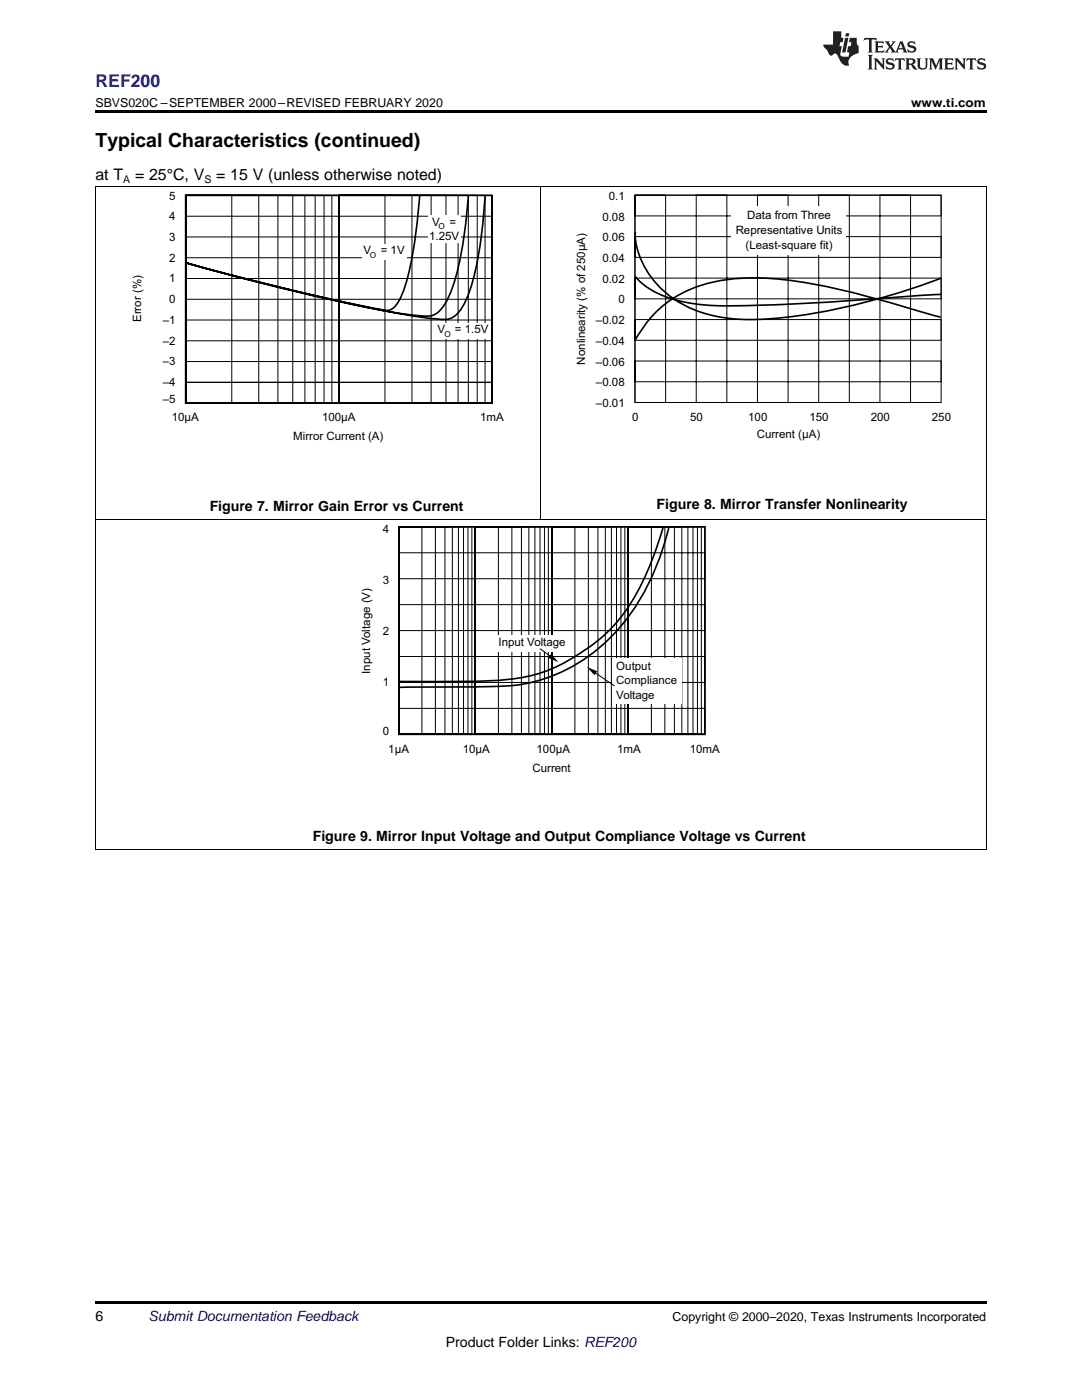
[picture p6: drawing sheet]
<svg xmlns="http://www.w3.org/2000/svg" width="216mm" height="279mm" viewBox="0 0 216 279" stroke-linecap="round" stroke-linejoin="round" font-family="sans-serif">
<path d="M110 130.5l1.4 1.6-2-.8zM117.1 133.1l2.1 .9-.6 .8zM19 169.5l.2 .1zM196.7 169.5l.1 .1zM19 259.7h177.8v.5h-177.8z" fill="#000"/>
<g fill="none" stroke="#000" stroke-width=".2">
<path d="M19.1 103.7v65.9M79.6 105.1h15.3v41.4h-15.3zM79.6 105.1h4.6v41.4h-4.6zM79.6 105.1h7.3v41.4h-7.3zM79.6 105.1h9.2v41.4h-9.2zM79.6 105.1h10.7v41.4h-10.7zM79.6 105.1h11.9v41.4h-11.9zM79.6 105.1h12.9v41.4h-12.9zM79.6 105.1h13.8v41.4h-13.8zM79.6 105.1h14.6v41.4h-14.6zM79.6 110.3h61v5.2h-61zM94.9 105.1h15.2v41.4h-15.2z"/>
<path d="M94.9 105.1h4.5v41.4h-4.5zM94.9 105.1h7.2v41.4h-7.2zM94.9 105.1h9.1v41.4h-9.1zM94.9 105.1h10.6v41.4h-10.6zM94.9 105.1h11.8v41.4h-11.8zM94.9 105.1h12.9v41.4h-12.9zM94.9 105.1h13.7v41.4h-13.7zM94.9 105.1h14.5v41.4h-14.5zM110.1 105.1h15.3v41.4h-15.3zM110.1 105.1h4.6v41.4h-4.6zM110.1 105.1h7.3v41.4h-7.3zM110.1 105.1h9.2v41.4h-9.2z"/>
<path d="M110.1 105.1h10.7v41.4h-10.7zM110.1 105.1h11.9v41.4h-11.9zM110.1 105.1h12.9v41.4h-12.9zM110.1 105.1h13.8v41.4h-13.8zM110.1 105.1h14.6v41.4h-14.6zM125.4 105.1h15.2v41.4h-15.2zM125.4 105.1h4.6v41.4h-4.6zM125.4 105.1h7.3v41.4h-7.3zM125.4 105.1h9.2v41.4h-9.2zM125.4 105.1h10.6v41.4h-10.6zM125.4 105.1h11.9v41.4h-11.9zM125.4 105.1h12.9v41.4h-12.9z"/>
<path d="M125.4 105.1h13.8v41.4h-13.8zM125.4 105.1h14.5v41.4h-14.5zM196.8 103.7v65.9M79.6 131h61v5.2h-61zM79.6 120.7h61v5.1h-61zM79.6 141.4h61v5.1h-61zM19 169.5h177.8"/>
</g>
<path d="M79.6 105.1h61.1v41.5h-61.1zM132.3 105.2a52.9 52.9 0 0 1-8.7 18.3 37.1 37.1 0 0 1-16.9 11.2 54.9 54.9 0 0 1-13.7 1.3h-13.3M133.5 105.2a44.9 44.9 0 0 1-13.8 24 32.2 32.2 0 0 1-22.2 7.8l-17.9 .2" fill="none" stroke="#000" stroke-width=".33"/>
<g fill="#fff">
<path d="M122.2 131.3h13.8v9.1h-13.8z"/>
<path d="M99.1 126.7h14.3v3.3h-14.3z"/>
</g>
<g fill="none" stroke="#000" stroke-width=".2">
<path d="M19.1 37.3v66.5M37 39h9.2v41.4h-9.2zM37 39h14.6v41.4h-14.6zM37.1 39h18.4v41.4h-18.4zM37.1 39h21.3v41.4h-21.3zM37.1 39h23.7v41.4h-23.7zM37.1 39h25.8v41.4h-25.8zM37.1 39h27.6v41.4h-27.6zM37.1 39h29.1v41.4h-29.1zM37.1 39h30.5v41.4h-30.5zM37.1 39h61.1v41.5h-61.1M67.6 39h9.2v41.4h-9.2z"/>
<path d="M67.6 39h14.6v41.4h-14.6zM67.6 39h18.4v41.4h-18.4zM67.6 39h21.4v41.4h-21.4zM67.6 39h23.8v41.4h-23.8zM67.6 39h25.9v41.4h-25.9zM67.6 39h27.6v41.4h-27.6zM67.6 39h29.2v41.4h-29.2zM67.6 39h30.6v41.4h-30.6zM107.9 37.3v66.5M196.8 37.3v66.5M37.1 59.7h61M37.1 55.6h61"/>
<path d="M37.1 51.4h61M37.1 47.3h61M37.1 43.2h61M37.1 76.3h61M37.1 72.2h61M37.1 68h61M37.1 63.9h61M19 103.7h177.8M107.7 129.4l2.7 2M118.2 133.9l4.4 3"/>
</g>
<path d="M37 39h61.2v41.4h-61.2zM83.7 39v.2a92.2 92.2 0 0 1-3 18.3 6.9 6.9 0 0 1-2.8 4.3l-.9 .1a494 494 0 0 1-39.9-9.5M93.5 39l-.1 .2a86.4 86.4 0 0 1-2.7 16.9 14.2 14.2 0 0 1-3.1 6l-1 .7-1.1 .3a104.1 104.1 0 0 1-18-2.9l-17.2-4.2-13.2-3.6M96.8 39a91.2 91.2 0 0 1-2.6 17.6 14.4 14.4 0 0 1-3.1 6.2l-1 .7-1.2 .2a114.9 114.9 0 0 1-19-3.1l-18.6-4.4-14.2-3.8" fill="none" stroke="#000" stroke-width=".33"/>
<g fill="#fff">
<path d="M72.2 48.7h8.9v3.1h-8.9z"/>
<path d="M87 64.5h10.8v3h-10.8z"/>
<path d="M85.4 42.9h6.6v5.5h-6.6z"/>
</g>
<path d="M126.7 39h61.1v41.3h-61.1zM126.7 39h61.1v4.1h-61.1zM126.7 39h6.1v41.3h-6.1zM138.9 39h6.1v41.3h-6.1zM151.1 39h6.2v41.3h-6.2zM163.4 39h6.1v41.3h-6.1zM175.6 39h6.1v41.3h-6.1zM126.7 47.2h61.1v4.2h-61.1zM126.7 55.5h61.1v4.1h-61.1zM126.7 63.8h61.1v4.1h-61.1zM126.7 72.1h61.1v4.1h-61.1z" fill="none" stroke="#000" stroke-width=".2"/>
<path d="M126.7 55.1a14.1 14.1 0 0 0 7.6 4.6 42.2 42.2 0 0 0 13.7 1.3 874.3 874.3 0 0 0 38.9-2.2h.9M126.8 46.2a15.8 15.8 0 0 0 6.3 12.4 24.2 24.2 0 0 0 15 5.1 95.8 95.8 0 0 0 25.8-3.7 135.3 135.3 0 0 0 13.9-4.5M187.7 63.3l-6.4-1.8a145.3 145.3 0 0 0-25.6-5.8 36 36 0 0 0-18.5 2.3 22.6 22.6 0 0 0-10.5 9.9" fill="none" stroke="#000" stroke-width=".33"/>
<path d="M146 41.2h22.8v9.7h-22.8z" fill="#fff"/>
<path d="M19 37.2h177.8" fill="none" stroke="#000" stroke-width=".2"/>
<path d="M19 22h177.8v.5h-177.8z" fill="#000"/>
<g fill="#231f20">
<path d="M172.5 7.6l-.1 .5 .4-.2h.6v.1v2.1l-.2 .4h.9l-.2-.4v-2.1l.1-.1h.5l.5 .2-.2-.5zM174.5 8.3l.2 .3v1.5l-.2 .4h1.8l.2-.6a1.04 1.04 0 0 1-1.3 .2v-.7h.6l.3 .2v-.6l-.3 .2h-.6v-.6l.8-.1 .4 .3-.2-.5zM176.5 8.3l.9 1.1-.9 1.1h.8l-.2-.2 .4-.7 .5 .7-.2 .2h1.5l-.2-.2 .2-.4h.9l.1 .4-.2 .2h1l-.3-.3-.7-1.9h-.5l-.9 2-.8-1 .9-1h-.8l.1 .3-.4 .5-.3-.6 .1-.2zM179.7 8.6l.4 1h-.7zM181.3 8.4a.63 .63 0 0 0-.2 .7 .63 .63 0 0 0 .6 .4l.6 .2 .1 .2a.75 .75 0 0 1-.7 .4 .75 .75 0 0 1-.6-.5l.1 .7 .1-.1a1.11 1.11 0 0 0 1.5-.6 1.13 1.13 0 0 0-1.2-.8l-.1-.4a1.04 1.04 0 0 1 1.2 .2l-.2-.5-.2 .1-.4-.2zM173.2 10.9l.2 .4v2.2l-.2 .4h1l-.3-.4v-2.2l.3-.4zM174.3 11.6l.3 .4v1.5l-.3 .4h.8l-.2-.4v-1.3l1.5 1.7v-1.9l.2-.4h-.7l.2 .4v.9l-1.1-1.3zM177 11.8a.62 .62 0 0 0-.2 .7 .62 .62 0 0 0 .6 .4l.6 .1 .1 .3a.76 .76 0 0 1-.7 .3 .76 .76 0 0 1-.7-.4l.2 .7 .1-.1a1.11 1.11 0 0 0 1.5-.6 1.13 1.13 0 0 0-1.2-.8l-.1-.4a1.04 1.04 0 0 1 1.2 .2l-.2-.6-.2 .1-.5-.1zM178.7 11.6l-.2 .6a.61 .61 0 0 1 .8-.3v1.6l-.2 .4h.9l-.2-.4v-1.6a.63 .63 0 0 1 .7 .3l-.1-.6zM180.6 11.6l.3 .4v1.5l-.3 .4h1l-.2-.2-.1-.8 .6 .2a.76 .76 0 0 0 1.2 .7l-1-1a.58 .58 0 0 0 .6-.5 .58 .58 0 0 0-.5-.6zM181.4 11.9h.1a.45 .45 0 0 1 .5 .1 .45 .45 0 0 1 .1 .5l-.8 .2zM182.9 11.6l.2 .2a2.17 2.17 0 0 0 .3 1.9 .99 .99 0 0 0 1.6-.6v-1.1l.2-.4h-.7l.2 .2a1.92 1.92 0 0 1-.2 1.8 .6 .6 0 0 1-.9-.5v-1.1l.2-.4zM185.4 11.6l.2 .4v1.5l-.2 .4h.7l-.2-.4v-1.4l.8 1.8 .8-1.8v1.4l-.2 .4h.9l-.2-.4v-1.5l.2-.4h-.8l-.6 1.5-.6-1.5zM188.4 11.6l.2 .4v1.5l-.2 .4h1.8l.1-.6a1.04 1.04 0 0 1-1.2 .1v-.6h.5l.4 .2v-.6l-.4 .2h-.5v-.7h.8l.3 .3-.1-.6zM190.5 11.6l.2 .4v1.5l-.2 .4h.7l-.2-.4v-1.3l1.5 1.7v-1.9l.2-.4h-.7l.2 .4v.9l-1.1-1.3zM192.9 11.6l-.1 .6a.61 .61 0 0 1 .7-.3l.1 1.6-.3 .4h1l-.3-.4 .1-1.6a.63 .63 0 0 1 .7 .3l-.1-.6zM195.2 11.8a.62 .62 0 0 0-.2 .7 .62 .62 0 0 0 .6 .4l.6 .1 .1 .3a.76 .76 0 0 1-.7 .3 .76 .76 0 0 1-.6-.4l.1 .7 .1-.1a1.11 1.11 0 0 0 1.6-.6 1.13 1.13 0 0 0-1.3-.8l-.1-.4a1.04 1.04 0 0 1 1.2 .2l-.1-.6-.2 .1-.5-.1z"/>
<path d="M166.2 6.3v2.6h-1.9v.4l.8 .9a.91 .91 0 0 0 1 .8 .56 .56 0 0 1 .5-.3 .56 .56 0 0 1 .5 .3l.4 .8a1.53 1.53 0 0 0 1.9 1.2 1.54 1.54 0 0 1 1-2.1l.9-.3v-1.4a1.52 1.52 0 0 1-.4-1.6h-1.3l-.2 .8h.5l-.2 .8h-.5l-.1 1v.2l.4 .1-.2 .8a1.93 1.93 0 0 1-1.6-.3l.3-1.8h-.5l.2-.8h.4l.2-.8h-.4v-1.3zM168.6 7.6l-.6 2.9h.7l.6-2.9zM168.8 6.6l-.1 .7h.6l.2-.7z"/>
</g>
<text font-size="3.9" x="19" y="29.3">Typical Characteristics (continued)</text>
<text font-size="3.5" fill="#00f" x="19" y="17.3">REF200</text>
<g font-size="3.2">
<text x="19" y="36">at T</text>
<text x="27" y="36">= 25°C, V</text>
<text x="43.1" y="36">= 15 V (unless otherwise noted)</text>
</g>
<g font-size="2.8">
<text x="41.8" y="102">Figure 7. Mirror Gain Error vs Current</text>
<text x="131" y="101.7">Figure 8. Mirror Transfer Nonlinearity</text>
<text x="62.4" y="167.8">Figure 9. Mirror Input Voltage and Output Compliance Voltage vs Current</text>
<text x="19" y="263.6">6</text>
<text x="88.9" y="268.9">Product Folder Links: REF200</text>
</g>
<text font-size="2.8" fill="#0000c8" x="29.6" y="263.6">Submit Documentation Feedback</text>
<g font-size="2.5">
<text x="19" y="21.4">SBVS020C –SEPTEMBER 2000–REVISED FEBRUARY 2020</text>
<text x="181.8" y="21.4">www.ti.com</text>
<text x="134.2" y="263.6">Copyright © 2000–2020, Texas Instruments Incorporated</text>
</g>
<g font-size="2.3">
<text x="33.8" y="39.8">5</text>
<text x="121.5" y="39.9">0.1</text>
<text x="33.8" y="44">4</text>
<text x="85.6" y="48">1.25V</text>
<text x="86.2" y="45">V</text>
<text x="89.7" y="45">=</text>
<text x="120.2" y="44">0.08</text>
<text x="146.8" y="46.8">Representative Units</text>
<text x="149.1" y="43.8">Data from Three</text>
<text x="33.8" y="48.1">3</text>
<text x="33.8" y="52.2">2</text>
<text x="72.5" y="50.8">V</text>
<text x="76" y="50.8">= 1V</text>
<text x="120.2" y="48.1">0.06</text>
<text x="120.2" y="52.3">0.04</text>
<text x="148.8" y="49.7">(Least-square fit)</text>
<text x="33.8" y="56.4">1</text>
<text x="120.2" y="56.4">0.02</text>
<text x="28.2" y="64.3" transform="rotate(-90 28.2 64.3)">Error (%)</text>
<text x="32.5" y="64.6">–1</text>
<text x="33.8" y="60.5">0</text>
<text x="118.9" y="64.7">–0.02</text>
<text x="123.4" y="60.6">0</text>
<text x="32.5" y="68.8">–2</text>
<text x="87.3" y="66.5">V</text>
<text x="90.8" y="66.5">= 1.5V</text>
<text x="118.9" y="68.8">–0.04</text>
<text x="32.5" y="72.9">–3</text>
<text x="32.5" y="77.1">–4</text>
<text x="116.8" y="72.8" transform="rotate(-90 116.8 72.8)">Nonlinearity (% of 250µA)</text>
<text x="118.9" y="73">–0.06</text>
<text x="118.9" y="77.1">–0.08</text>
<text x="32.5" y="80.3">–5</text>
<text x="118.9" y="81.2">–0.01</text>
<text x="126.2" y="83.9">0</text>
<text x="137.7" y="84">50</text>
<text x="149.3" y="84">100</text>
<text x="161.5" y="84">150</text>
<text x="173.7" y="84">200</text>
<text x="185.9" y="84">250</text>
<text x="34.3" y="84">10µA</text>
<text x="58.5" y="87.7">Mirror Current (A)</text>
<text x="64.3" y="84">100µA</text>
<text x="95.8" y="84">1mA</text>
<text x="151" y="87.4">Current (µA)</text>
<text x="76.4" y="106.3">4</text>
<text x="76.4" y="116.5">3</text>
<text x="76.4" y="126.7">2</text>
<text x="99.5" y="129">Input Voltage</text>
<text x="73.9" y="134.5" transform="rotate(-90 73.9 134.5)">Input Voltage (V)</text>
<text x="76.4" y="136.9">1</text>
<text x="123" y="133.6">Output</text>
<text x="123" y="136.6">Compliance</text>
<text x="123" y="139.5">Voltage</text>
<text x="76.4" y="146.6">0</text>
<text x="77.5" y="150.3">1µA</text>
<text x="92.3" y="150.3">10µA</text>
<text x="106.2" y="154">Current</text>
<text x="107.1" y="150.3">100µA</text>
<text x="123.2" y="150.2">1mA</text>
<text x="137.6" y="150.3">10mA</text>
</g>
<g font-size="2.1">
<text x="24.6" y="36.6">A</text>
<text x="40.8" y="36.6">S</text>
</g>
<g font-size="1.6">
<text x="87.5" y="45.7">O</text>
<text x="73.8" y="51.5">O</text>
<text x="88.7" y="67.2">O</text>
</g>
</svg>
